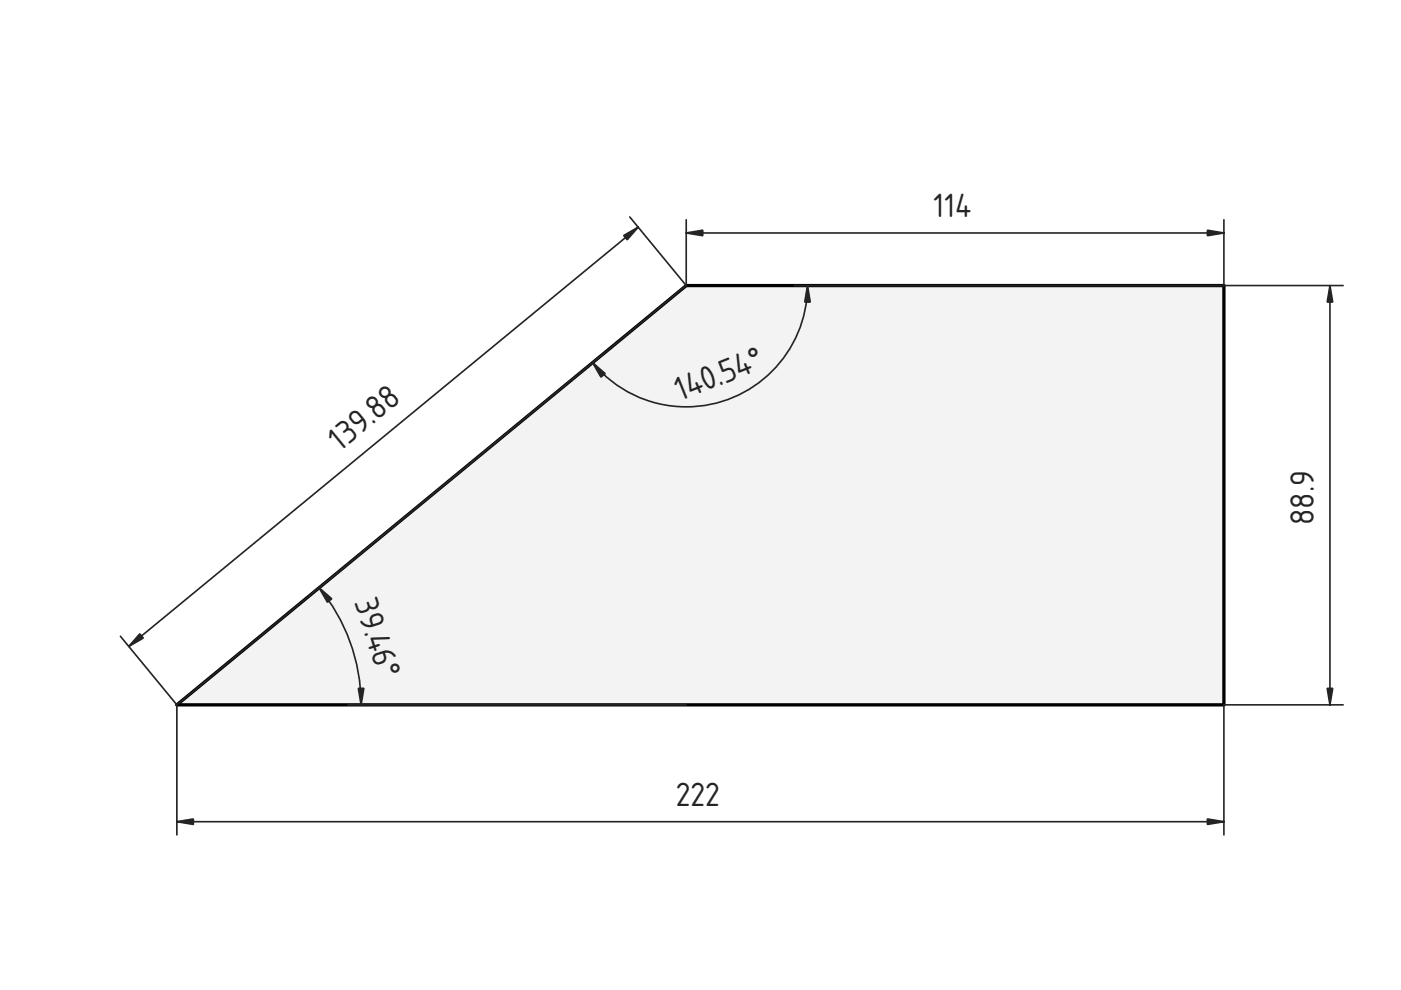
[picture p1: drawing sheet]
<svg xmlns="http://www.w3.org/2000/svg" width="297mm" height="210mm" viewBox="0 0 297 210" stroke-linecap="round" stroke-linejoin="round" font-family="sans-serif">
<path d="M37.5 149.4l108-88.9h114v88.9z" fill-rule="evenodd" fill="#f1f3f5"/>
<path d="M37.5 149.4l108-88.9h114v88.9z" fill="none" stroke="#000" stroke-width=".7"/>
<g fill="none" stroke="#212529" stroke-width=".35">
<path d="M133.5 46l12 14.5M135.3 48.2l-108 88.9M145.5 49.4h114M145.5 46.6v13.9M259.5 46.6v13.9M127.8 75.1l-90.3 74.3M145.5 60.5l-80 65.9M168.4 60.5h116.4M171.2 60.5a25.7 25.7 0 0 1-17 24.3 25.7 25.7 0 0 1-28.6-7.9M282 60.5v88.9M25.5 134.9l12 14.5M67.7 124.6a38.9 38.9 0 0 1 8.9 24.8"/>
<path d="M37.5 149.4v27.6M73.8 149.4h71.7M284.8 149.4h-25.3v27.6M37.5 174.2h222"/>
</g>
<g fill="#212529" stroke="#212529" stroke-width=".35">
<path d="M145.5 49.4l3.5-.6v1.2z"/>
<path d="M256 48.8l3.5 .6-3.5 .6z"/>
<path d="M256 173.6l3.5 .6-3.5 .6z"/>
<path d="M37.5 174.2l3.5-.6v1.2z"/>
<path d="M132.2 49.9l3.1-1.7-2.3 2.6z"/>
<path d="M29.6 134.4l.8 .9-3.1 1.8z"/>
<path d="M282 60.5l.6 3.5h-1.2z"/>
<path d="M281.4 145.9h1.2l-.6 3.5z"/>
<path d="M171.2 60.5l.6 3.5h-1.2z"/>
<path d="M125.6 76.9l2.7 2.3-.9 .8z"/>
<path d="M76 145.9h1.1l-.5 3.5z"/>
<path d="M67.7 124.6l2.6 2.4-.9 .7z"/>
</g>
<g font-size="6.7" fill="#212529">
<text x="197.9" y="46">114</text>
<text x="144.3" y="85.1" transform="rotate(-22 144.3 85.1)">140.54°</text>
<text x="72.1" y="95.8" transform="rotate(-39 72.1 95.8)">139.88</text>
<text x="278.6" y="111.3" transform="rotate(-90 278.6 111.3)">88.9</text>
<text x="75.1" y="127.7" transform="rotate(72 75.1 127.7)">39.46°</text>
<text x="143.3" y="170.8">222</text>
</g>
</svg>
